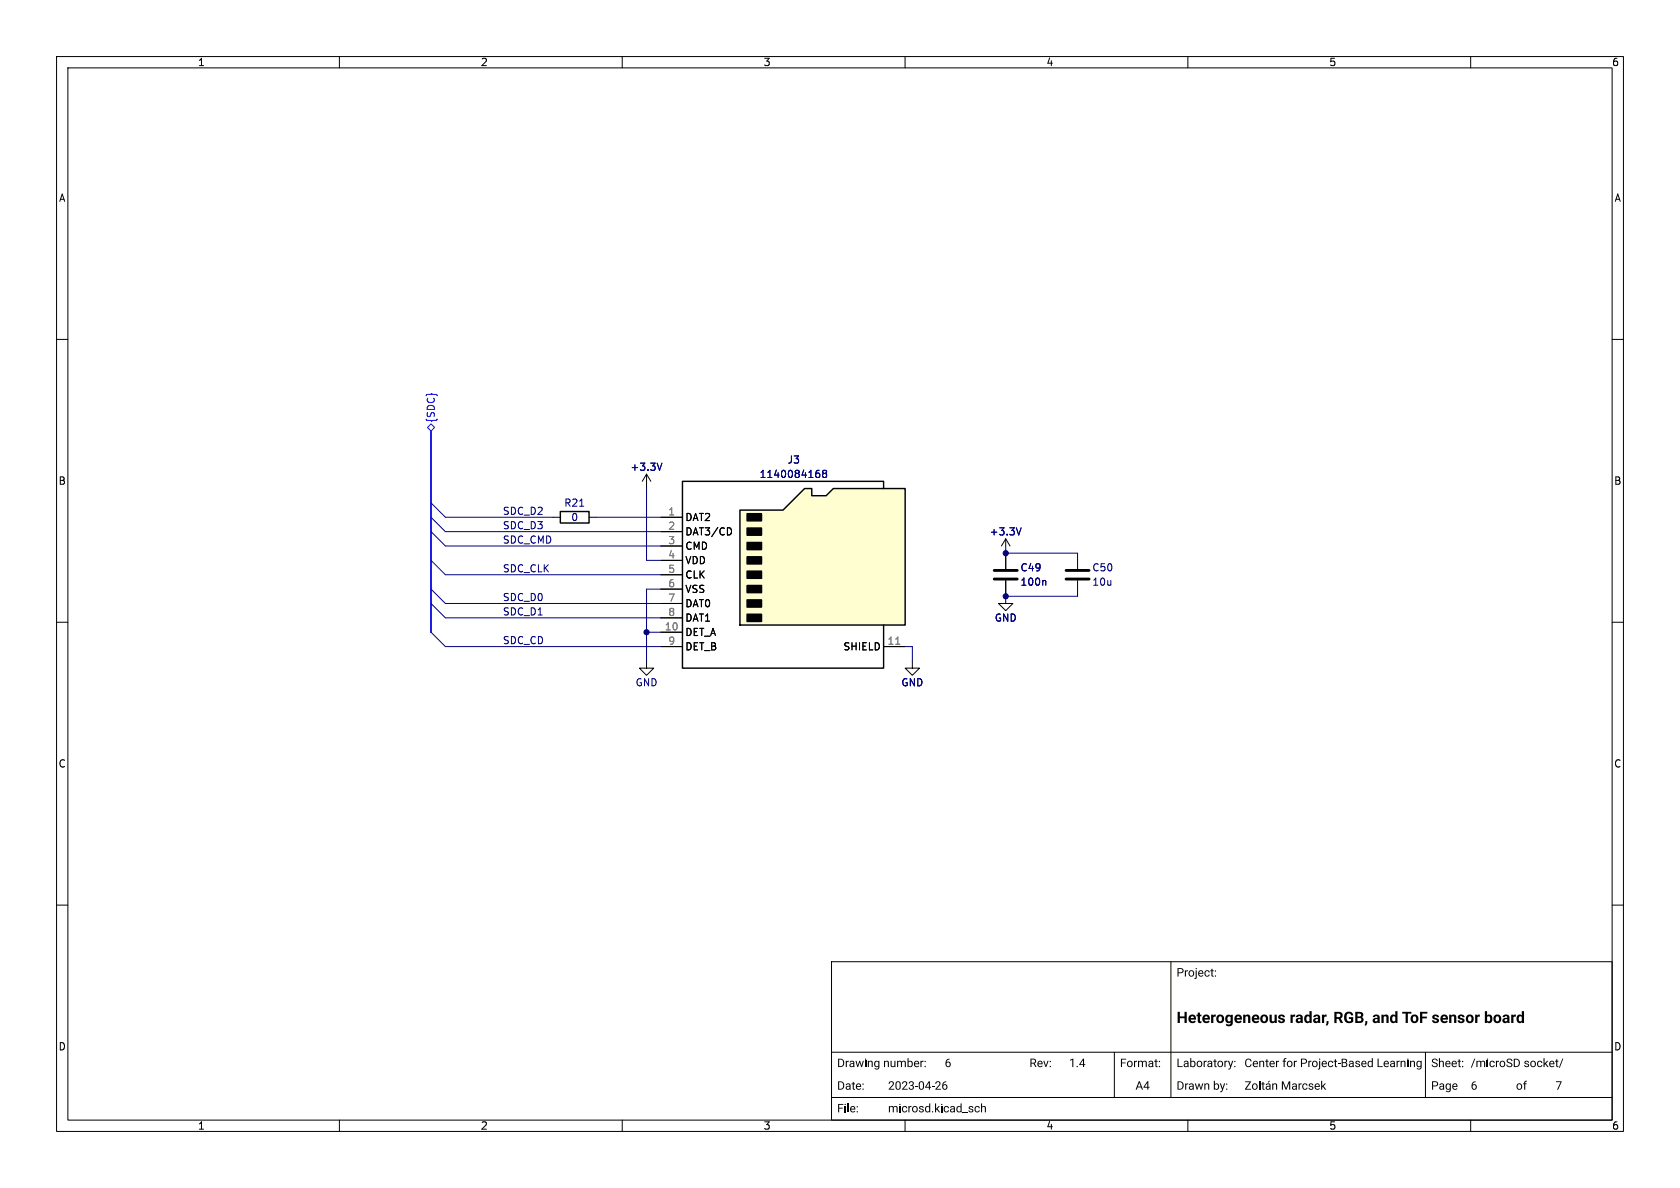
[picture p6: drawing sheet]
<svg xmlns="http://www.w3.org/2000/svg" width="297mm" height="210mm" viewBox="0 0 297 210" stroke-linecap="round" stroke-linejoin="round" font-family="sans-serif">
<g fill="none" stroke="#000" stroke-width=".18">
<path d="M10 10h277v190h-277zM12 12h273v186h-273zM60 10v2M110 10v2M160 10v2M210 10v2M260 10v2M10 60h2M285 60h2M177.8 95.3l-.8 1.2M177.8 95.3v5.3M177.8 95.3l.8 1.2"/>
<path d="M190.5 97.8v2.8M10 110h2M161.3 116.8v1.3h1.3l-1.3 1.3-1.3-1.3h1.3M177.8 102.6v4.1h1.3l-1.3 1.3-1.3-1.3h1.3M190.5 102.6v2.8M285 110h2M10 160h2M285 160h2M147 170h138v28h-138zM207 170v24M60 198v2M110 198v2"/>
<path d="M147 194h138M147 186h138M160 198v2M197 186v8M210 198v2M252 186v8M260 198v2"/>
</g>
<g fill="#000">
<path d="M262.5 178.7h.4v.8l.5-.2 .3 .3 .1 .8-.3 .4-.4 .1-.2-.2v.1h-.4v-.4l.7 .1 .2-.3v-.5h-.3l-.2 .1v.6h-.4zM149.8 195.1h.2v1.5h-.2zM160.4 187.1h.2v.5l.4-.1 .3 .3v.5l-.2 .3-.5-.1v.1h-.2v-.3l.6 .2 .2-.4-.1-.4h-.3l-.2 .1v.5h-.2zM163.7 195.6l.3-.1 .3 .1v-.5h.2v1.5h-.2v-.1l-.4 .1-.3-.1-.1-.4h.2l.2 .4 .4-.2v-.5l-.2-.1h-.3l-.1 .4h-.2zM165.3 195.1h.2v.9l.4-.5h.3l-.5 .5 .5 .6h-.2l-.4-.5-.1 .1v.4h-.2zM169.2 195.6l.3-.1 .3 .1v-.5h.2v1.5h-.2v-.1l-.4 .1-.2-.1-.1-.4h.2l.2 .4 .3-.2v-.5l-.1-.1h-.3l-.1 .4h-.2zM173.4 195.1h.2v.6l.3-.2 .3 .1 .1 1h-.2v-.8l-.2-.1-.3 .1v.8h-.2zM214.6 191.1h.2v.5l.4-.1 .3 .3v.5l-.2 .3-.5-.1v.1h-.2v-.3l.5 .2 .2-.4-.1-.4h-.2l-.2 .1v.5h-.2zM220.1 191.2h1.1l-.9 1.3h.9v.1h-1.1l.8-1.3h-.8zM221.5 191.6l.4-.1 .3 .2 .1 .5-.2 .4h-.4l-.3-.2-.1-.3h.2l.1 .3 .2 .1 .2-.1 .1-.2v-.4l-.2-.1-.3 .1-.1 .3h-.2zM222.6 191.1h.2v1.5h-.2zM223.2 191.3h.2v.2h.2v.2h-.2v.7l.2 .1v.1l-.4-.1v-.8h-.2v-.2h.2z"/>
<path d="M223.9 191.6l.3-.1 .4 .1 .1 1-.3-.1-.4 .1-.2-.1-.1-.2 .4 .2 .3-.2v-.2l-.7 .2 .2-.3 .5-.1-.1-.2-.5 .1zM224.3 191.1h.2l-.4 .3zM224.9 191.5h.2v.2l.3-.2 .3 .1 .1 1h-.2v-.8l-.2-.1-.3 .1v.8h-.2zM231.5 178.7h.4v2.1h-.4v-.1l-.5 .2-.3-.3-.1-.5h.4l.1 .4h.2l.2-.1v-.6l-.4-.1-.1 .4h-.4v-.3l.3-.4 .6 .1zM233.6 191.1h.1v.9l.5-.5h.2l-.4 .5 .5 .6h-.3l-.3-.5-.2 .1v.4h-.1zM246.7 178.7h.4v2.1h-.4v-.1l-.5 .2-.4-.3-.1-.5h.4l.1 .4h.3l.2-.1v-.6l-.4-.1-.2 .4h-.4l.1-.3 .3-.4 .6 .1zM268.3 191.6l.4-.1 .3 .2 .1 .5-.2 .4h-.4l-.3-.1-.1-.4h.2l.1 .3 .2 .1 .2-.1 .1-.2-.1-.4-.2-.1-.2 .1-.1 .3h-.2zM269 178.7h.4v2.1h-.3v-.1l-.6 .2-.3-.3-.1-.5h.4l.1 .4h.3l.1-.1v-.6l-.3-.1-.2 .4h-.4v-.3l.4-.4 .5 .1zM269.5 191.1h.4v.1l-.2 .1-.1 .2h.3v.2h-.3v.9h-.1v-.9h-.2v-.2h.2zM275.1 191.1h1l-.6 1.5h-.2l.6-1.3h-.8z"/>
</g>
<path d="M180.5 93.3l-.4 1.3M184.7 102.6l.2 .2v.7" fill="none" stroke="#000084" stroke-width=".18"/>
<path d="M175.8 102.4h4M175.8 100.8h4M188.5 102.4h4M188.5 100.8h4" fill="none" stroke="#000" stroke-width=".51"/>
<path d="M130.8 90.2h7.6l3.8-3.8h1.3v1.2h2.5l1.3-1.2h12.7v24.1h-29.2z" fill="#fffed0"/>
<path d="M132.1 98.4h2.5v1.3h-2.5zM132.1 95.9h2.5v1.3h-2.5zM132.1 93.3h2.5v1.3h-2.5zM132.1 90.8h2.5v1.3h-2.5zM132.1 108.6h2.5v1.3h-2.5zM132.1 106h2.5v1.3h-2.5zM132.1 103.5h2.5v1.3h-2.5zM132.1 101h2.5v1.2h-2.5z" fill="#000" stroke="#000" stroke-width=".25"/>
<path d="M99.1 90.4h5v2.1h-5zM130.8 90.2h7.6l3.8-3.8h1.3v1.2h2.5l1.3-1.2h12.7v24.1h-29.2zM156.2 86.4v-1.3h-35.6v33h35.6v-7.6" fill="none" stroke="#000" stroke-width=".25"/>
<g fill="none" stroke="#000" stroke-width=".18">
<path d="M97.8 91.4h1.3M104.1 91.4h1.3M114.3 83.8l-.8 1.3M114.3 83.8v2.6M114.3 83.8l.8 1.3M116.8 91.4h3.8M116.8 94h3.8M116.8 96.5h3.8M116.8 99.1h3.8M129.2 93.5l.1 .3-.1 .6M177.8 97.8v2.8M114.3 116.8v1.3h1.3l-1.3 1.3-1.3-1.3h1.3"/>
<path d="M116.8 111.8h3.8M116.8 114.3h3.8M116.8 101.6h3.8M116.8 104.1h3.8M116.8 106.7h3.8M116.8 109.2h3.8M156.2 114.3h3.8M177.8 102.6v2.8"/>
</g>
<path d="M158.4 113.9h.7" fill="none" stroke="#808080" stroke-width=".18"/>
<path d="M117 81.9l-.4 1.2M144.4 83.6h.3l.2 .3v.4l-.5 .1M144.6 83.1h.2M145.7 83.7l-.3-.3 .3-.3h.2l.2 .3-.2 .3M145.7 83.7l-.3 .2 .1 .4 .2 .1h.2l.2-.2v-.4l-.2-.1M145.7 83.7h.2M180.5 93.3l-.4 1.3M184.7 102.6l.2 .2v.7" fill="none" stroke="#000084" stroke-width=".18"/>
<path d="M75.6 75.6l.6-.7 .6 .7-.6 .6z" fill="none" stroke="#00f" stroke-width=".18"/>
<path d="M76.2 76.2v35.6" fill="none" stroke="#00f" stroke-width=".3"/>
<g fill="none" stroke="#000080" stroke-width=".18">
<path d="M76.2 88.9l2.5 2.5h19.1M76.2 91.4l2.5 2.6h38.1M76.2 99.1l2.5 2.5h38.1M76.2 94l2.5 2.5h38.1M105.4 91.4h11.4M114.3 86.4v12.7h2.5M177.8 97.8h12.7M76.2 111.8l2.5 2.5h38.1M76.2 106.7l2.5 2.5h38.1M76.2 104.1l2.5 2.6h38.1M114.3 111.8h2.5M116.8 104.1h-2.5v12.7"/>
<path d="M160 114.3h1.3v2.5M177.8 105.4h12.7"/>
</g>
<g fill="#000080" stroke="#000080" stroke-width=".18">
<circle cx="114.3" cy="111.8" r=".46"/>
<circle cx="177.8" cy="97.8" r=".46"/>
<circle cx="177.8" cy="105.4" r=".46"/>
</g>
<text font-size="2.8" x="208" y="181.7">Heterogeneousradar,RGB,andToFsensorboard</text>
<g font-size="2.1">
<text x="208" y="173.3">Project:</text>
<text x="148" y="189.3">Drawing number:</text>
<text x="167" y="189.3">6</text>
<text x="182" y="189.3">Rev:</text>
<text x="189" y="189.3">1.4</text>
<text x="198" y="189.3">Format:</text>
<text x="208" y="189.3">Laboratory: Center for Project-Based Learning</text>
<text x="253" y="189.3">Sheet: /microSD socket/</text>
<text x="148" y="193.3">Date:</text>
<text x="148" y="197.3">File:</text>
<text x="157" y="197.3">microsd.kicad_sch</text>
<text x="157" y="193.3">2023-04-26</text>
<text x="200.7" y="193.3">A4</text>
<text x="208" y="193.3">Drawn by:</text>
<text x="226.5" y="193.3">Marcsek</text>
<text x="253" y="193.3">Page</text>
<text x="260" y="193.3">6</text>
</g>
<g font-size="1.8">
<text x="35" y="11.8">1</text>
<text x="85" y="11.8">2</text>
<text x="135" y="11.8">3</text>
<text x="185" y="11.8">4</text>
<text x="235" y="11.8">5</text>
<text x="285" y="11.8">6</text>
<text x="10.4" y="35.8">A</text>
<text x="285.4" y="35.8">A</text>
<text x="10.3" y="85.8">B</text>
<text x="285.3" y="85.8">B</text>
<text x="121.2" y="92.3">DAT2</text>
<text x="121.2" y="94.8">DAT3/CD</text>
<text x="121.2" y="97.3">CMD</text>
<text x="121.2" y="99.9">VDD</text>
<text x="121.2" y="102.4">CLK</text>
<text x="121.2" y="105">VSS</text>
<text x="121.2" y="107.5">DAT0</text>
<text x="121.2" y="112.6">DET_A</text>
<text x="121.2" y="110">DAT1</text>
<text x="121.2" y="115.1">DET_B</text>
<text x="149" y="115.1">SHIELD</text>
<text x="10.3" y="135.8">C</text>
<text x="285.3" y="135.8">C</text>
<text x="10.3" y="185.8">D</text>
<text x="285.3" y="185.8">D</text>
<text x="35" y="199.8">1</text>
<text x="85" y="199.8">2</text>
<text x="135" y="199.8">3</text>
<text x="185" y="199.8">4</text>
<text x="235" y="199.8">5</text>
<text x="285" y="199.8">6</text>
</g>
<text font-size="1.8" fill="#00f" x="77" y="74.7" transform="rotate(-90 77 74.7)">{SDC}</text>
<g font-size="1.8" fill="#000084">
<text x="111.4" y="83.4">+3.3V</text>
<text x="134.2" y="84.6">1140084168</text>
<text x="100.9" y="92.3">0</text>
<text x="174.9" y="94.8">+3.3V</text>
<text x="180.3" y="103.7">100n</text>
<text x="193" y="103.7">10u</text>
<text x="175.8" y="110">GND</text>
<text x="112.3" y="121.5">GND</text>
<text x="159.3" y="121.5">GND</text>
</g>
<g font-size="1.8" fill="#000080">
<text x="139.2" y="82.1">J3</text>
<text x="99.7" y="89.7">R21</text>
<text x="88.9" y="93.6">SDC_D3</text>
<text x="88.9" y="91.1">SDC_D2</text>
<text x="88.9" y="96.2">SDC_CMD</text>
<text x="88.9" y="101.3">SDC_CLK</text>
<text x="180.3" y="101.2">C49</text>
<text x="193" y="101.2">C50</text>
<text x="88.9" y="106.3">SDC_D0</text>
<text x="88.9" y="108.9">SDC_D1</text>
<text x="88.9" y="114">SDC_CD</text>
</g>
<g font-size="1.8" fill="#808080">
<text x="118.1" y="91.2">1</text>
<text x="118.1" y="93.7">2</text>
<text x="118.1" y="96.3">3</text>
<text x="118.1" y="98.8">4</text>
<text x="118.1" y="101.3">5</text>
<text x="118.1" y="103.9">6</text>
<text x="118.1" y="106.4">7</text>
<text x="117.5" y="111.5">10</text>
<text x="118.1" y="109">8</text>
<text x="118.1" y="114">9</text>
<text x="156.8" y="114">11</text>
</g>
</svg>
